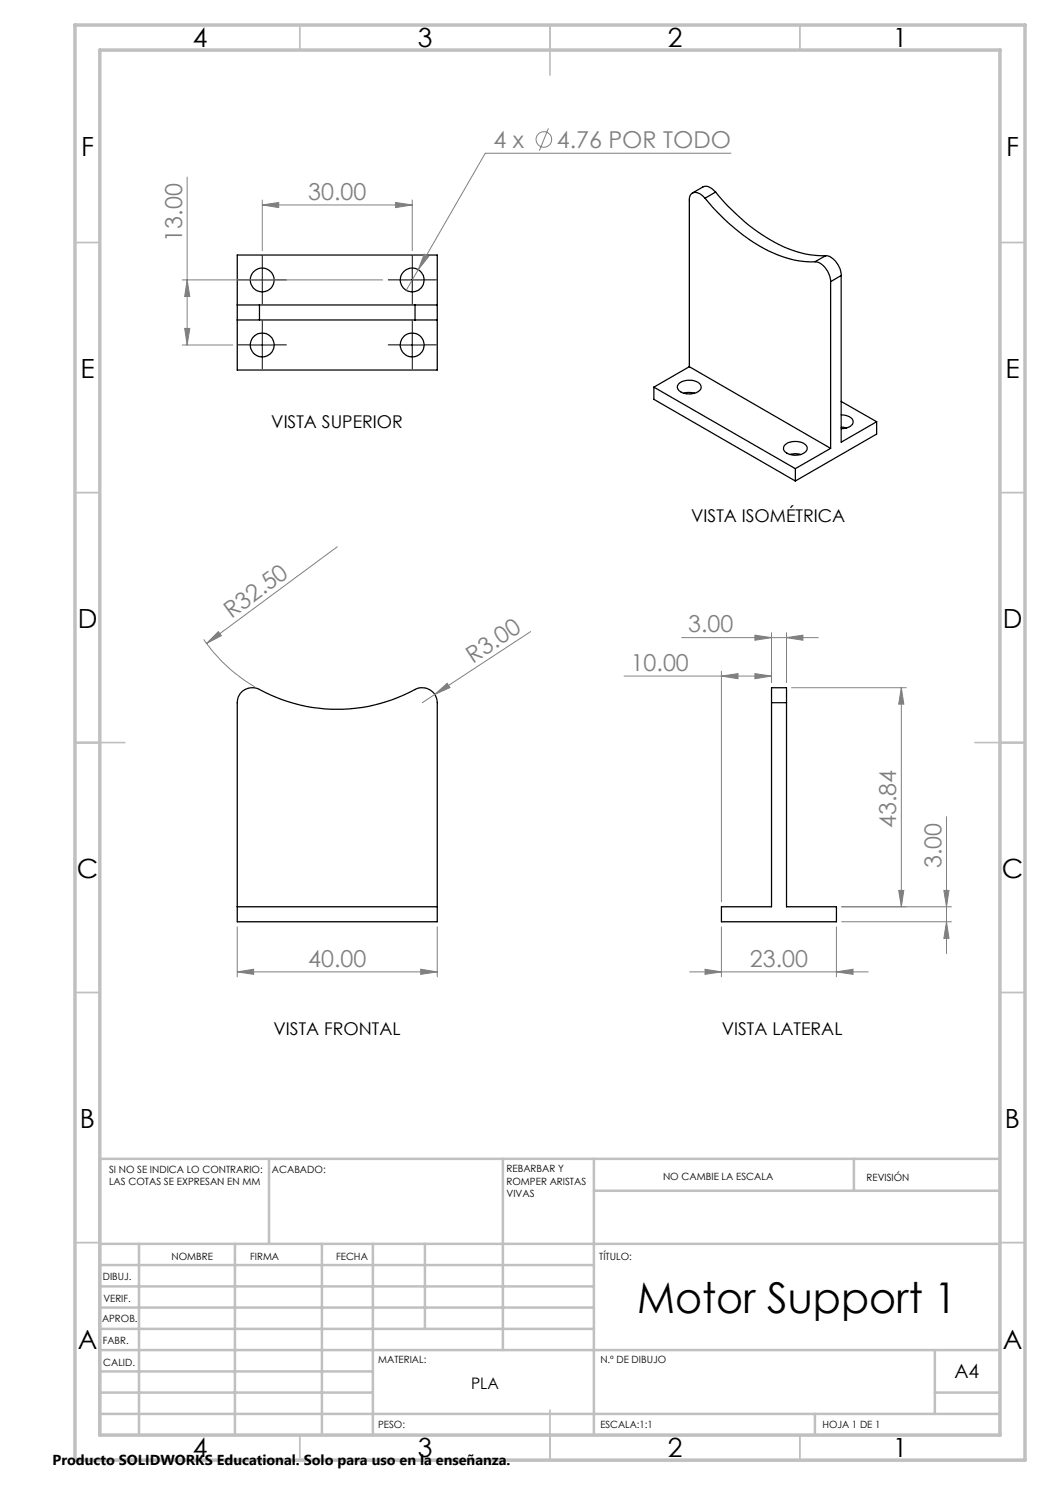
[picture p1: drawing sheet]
<svg xmlns="http://www.w3.org/2000/svg" width="210mm" height="297mm" viewBox="0 0 210 297" stroke-linecap="round" stroke-linejoin="round" font-family="sans-serif">
<g fill="none" stroke="#000" stroke-width=".25">
<path d="M141 39.6a2.26 2.26 0 0 0-2.5-1l-.4 .3-.2 .8v33.6M141 39.6a36.8 36.8 0 0 0 15.4 11.7 16.8 16.8 0 0 0 6.6 1M143.1 38.4a36.2 36.2 0 0 0 16.2 11.9l2.6 .6 3.2 .2M143.1 38.4a2.26 2.26 0 0 0-2.5-1l-2.1 1.2M143.1 38.4l-2.1 1.2M47.4 51h40.1v23h-40.1zM163 52.3a4.1 4.1 0 0 1 3.1 4M165.1 51.1a3.7 3.7 0 0 1 3 3l.1 1M165.1 51.1l-2.1 1.2M166.1 56.3v33.4M168.2 55.1v33.3l7.1-4.1M168.2 55.1l-2.1 1.2"/>
<path d="M47.4 64h4.5M47.4 61h4.5M51.9 64h31.1M51.9 61h31.1M51.9 61v3M83 64h4.5M83 61h4.5M83 61v3M130.8 77.4l28.3 16.3M130.8 77.4v2.5l28.3 16.3M135.7 76.8a3.3 3.3 0 0 1 4.4 .2 1.23 1.23 0 0 1-1.2 1.6 2.73 2.73 0 0 1-3.4-1.1zM136.8 78.6l.7-.1 1.4 .1"/>
<path d="M137.9 73.3l28.2 16.4M137.9 73.3l-7.1 4.1M157 89a3.3 3.3 0 0 1 4.3 .2 1.27 1.27 0 0 1-1.1 1.7 3.2 3.2 0 0 1-3.5-.9v-.6zM158 90.9a3.5 3.5 0 0 1 2.2 0M159.1 93.7v2.5M166.1 89.7l-7 4M168.2 83a2.19 2.19 0 0 1 2.4 1.3 2.06 2.06 0 0 1-2.4 1.4M168.2 85.4l1.1 .2M168.2 80.3l7.1 4M175.3 84.3v2.5l-16.2 9.4M48.3 138.4a3.1 3.1 0 0 1 3.6-.5 32.8 32.8 0 0 0 31.8-.3 3 3 0 0 1 3.8 2.9v43.9h-40.1v-43.9l.3-1.1zM154.3 140.5v-3h3v3"/>
<path d="M154.3 140.5v40.9h-10v3h23v-3h-10v-40.9M154.3 140.5h3M47.4 181.4h40.1"/>
<circle cx="52.4" cy="56" r="2.38"/>
<circle cx="82.4" cy="56" r="2.38"/>
<circle cx="52.4" cy="69" r="2.38"/>
<circle cx="82.4" cy="69" r="2.38"/>
</g>
<g fill="none" stroke="#808080" stroke-width=".2">
<path d="M37.4 35.4v33.6M109.7 25.7l-1.8 4.4M146.2 30.7h-49.2l-13.4 23.2M36.4 56h40.2M37.4 56l.6 3.3h-1.1zM52.5 41l3.2-.5v1zM52.5 40v10.1M52.5 41h29.9M79.1 40.5l3.3 .5-3.3 .5zM82.4 40v10.1M83.6 53.9l-2.4 4.2M84.8 50.8l.9 .5-2.1 2.6z"/>
<path d="M36.4 69h10.2M36.9 65.7h1.1l-.6 3.3zM67.5 109.4l-26.2 19.3M40.7 127.9a32.1 32.1 0 0 0 10.3 9.5M41.3 128.7l2.4-2.4 .6 .8zM87 138.9l2.4-2.2 .6 .8zM87 138.9l-2.5 1.6M106.1 126.3l-19.1 12.6M124.8 135.2h29.5M136.3 127.5h27.4M144.3 135.2l3.3-.5v1zM144.3 134.2v46.2"/>
<path d="M151 127l3.3 .5-3.3 .6zM151 134.7l3.3 .5-3.3 .5zM154.3 126.5v10M157.3 127.5l3.3-.5v1.1zM157.3 126.5v10M158.3 137.5h23M180.3 137.5l.5 3.3h-1.1zM180.3 137.5v43.9M179.7 178.1h1.1l-.5 3.3zM188.8 178.1h1l-.5 3.3zM189.3 163.3v27.4M47.4 194.4l3.3-.6v1.1z"/>
<path d="M47.4 185.4v10M47.4 194.4h40.1M84.1 193.8l3.4 .6-3.4 .5zM87.5 185.4v10M137.9 194.4h35.7M141 193.8l3.3 .6-3.3 .5zM144.3 185.4v10M167.3 194.4l3.3-.6v1.1zM167.3 185.4v10M168.3 181.4h22M168.3 184.4h22M189.3 184.4l.5 3.3h-1z"/>
<circle cx="108.8" cy="27.9" r="1.55"/>
</g>
<g fill="none" stroke="#000" stroke-width=".2" stroke-dasharray="15.2 1.3 1.3 1.3" stroke-linecap="butt">
<path d="M50 56h-2.4M52.5 53.5v-2.4M52.5 58.5v2.4M55 56h2.3M80 56h-2.4M82.5 53.5v-2.4M82.5 58.5v2.4M85 56h2.3M50 69h-2.4M52.5 66.5v-2.4M52.5 71.5v2.4M55 69h2.3"/>
<path d="M80 69h-2.4M82.5 66.5v-2.4M82.5 71.5v2.4M85 69h2.3"/>
</g>
<path d="M50 56h4.9M52.5 53.5v5M79.9 56h5M82.4 53.5v5M50 69h4.9M52.5 66.5v5M79.9 69h5M82.4 66.5v5" fill="none" stroke="#000" stroke-width=".2"/>
<g fill="none" stroke="#c0c0c0" stroke-width=".35">
<path d="M60 5v5M110 5v10M160 5v5M15 48.5h5M200 48.5h5M15 98.5h5M200 98.5h5M15 148.5h10M195 148.5h10M15 198.5h5M200 198.5h5M15 248.5h5"/>
<path d="M200 248.5h5M60 287v5M110 282v10M160 287v5"/>
</g>
<g fill="none" stroke="#c0c0c0" stroke-width=".5">
<path d="M53.8 231.8v17M100.6 231.8v38.2M118.8 231.8v55.2M118.8 238.2h81.2M170.8 231.8v6.4M200 231.8h-180v55.2M20 248.8h180M20 257.3h98.8M20 253h98.8M27.8 248.8v38.2M47 248.8v38.2M64.4 248.8v38.2"/>
<path d="M74.6 248.8v38.2M85 248.8v17M20 265.8h98.8M20 261.5h98.8M20 278.5h54.6M20 274.3h54.6M20 270h180M187 278.5h13M187 270v12.8M20 282.8h180M163 282.8v4.2"/>
</g>
<path d="M15 5h190v287h-190zM20 10h180v277h-180z" fill="none" stroke="#c0c0c0" stroke-width=".7"/>
<g fill="#808080">
<path d="M87 138.9l2.4-2.2 .6 .8z"/>
<path d="M43.7 126.3l.6 .8-3 1.6z"/>
<path d="M157.3 127.5l3.3-.5v1.1zM151 127l3.3 .5-3.3 .6zM79.1 40.5l3.3 .5-3.3 .5zM52.5 41l3.2-.5v1z"/>
<path d="M47.4 194.4l3.3-.6v1.1zM84.1 193.8l3.4 .6-3.4 .5zM141 193.8l3.3 .6-3.3 .5zM167.3 194.4l3.3-.6v1.1zM84.8 50.8l-1.2 3.1 2.1-2.6z"/>
<path d="M179.7 178.1h1.1l-.5 3.3zM180.3 137.5l.5 3.3h-1.1z"/>
<path d="M188.8 178.1h1l-.5 3.3zM189.3 184.4l.5 3.3h-1zM37.4 56l.6 3.3h-1.1zM36.9 65.7h1.1l-.6 3.3z"/>
<path d="M144.3 135.2l3.3-.5v1zM151 134.7l3.3 .5-3.3 .5z"/>
</g>
<text font-size="8.5" x="127.4" y="262.5">Motor Support 1</text>
<g font-size="5.3">
<text x="38.5" y="9.5">4</text>
<text x="83.5" y="9.5">3</text>
<text x="133.6" y="9.5">2</text>
<text x="178.6" y="9.5">1</text>
<text x="16.2" y="31.2">F</text>
<text x="201.2" y="31.2">F</text>
<text x="16.1" y="75.5">E</text>
<text x="201.1" y="75.5">E</text>
<text x="15.5" y="125.5">D</text>
<text x="200.5" y="125.5">D</text>
<text x="15.4" y="175.5">C</text>
<text x="200.4" y="175.5">C</text>
<text x="16" y="225.5">B</text>
<text x="201" y="225.5">B</text>
<text x="15.5" y="269.7">A</text>
<text x="200.5" y="269.7">A</text>
<text x="38.5" y="291.5">4</text>
<text x="83.5" y="291.5">3</text>
<text x="133.6" y="291.5">2</text>
<text x="178.6" y="291.5">1</text>
</g>
<g font-size="4.7" fill="#808080">
<text x="98.7" y="29.6">4 x</text>
<text x="111.4" y="29.6">4.76 POR TODO</text>
<text x="61.6" y="40">30.00</text>
<text x="36.4" y="48.3" transform="rotate(-90 36.4 48.3)">13.00</text>
<text x="46.3" y="123.8" transform="rotate(-37 46.3 123.8)">R32.50</text>
<text x="137.6" y="126.5">3.00</text>
<text x="94.6" y="132.7" transform="rotate(-33 94.6 132.7)">R3.00</text>
<text x="126.1" y="134.2">10.00</text>
<text x="179.3" y="165.6" transform="rotate(-90 179.3 165.6)">43.84</text>
<text x="188.3" y="173.7" transform="rotate(-90 188.3 173.7)">3.00</text>
<text x="61.6" y="193.3">40.00</text>
<text x="150" y="193.3">23.00</text>
</g>
<text font-size="3.9" x="190.9" y="275.5">A4</text>
<g font-size="3.5">
<text x="54.3" y="85.6">VISTA SUPERIOR</text>
<text x="138.2" y="104.4">VISTA ISOMÉTRICA</text>
<text x="54.7" y="207.1">VISTA FRONTAL</text>
<text x="144.4" y="207.1">VISTA LATERAL</text>
</g>
<text font-size="3.2" x="94.2" y="277.9">PLA</text>
<text font-size="2.9" x="10.5" y="292.9">Producto SOLIDWORKS Educational. Solo para uso en la enseñanza.</text>
<g font-size="2">
<text x="21.8" y="234.6">SI NO SE INDICA LO CONTRARIO:</text>
<text x="21.8" y="237.1">LAS COTAS SE EXPRESAN EN MM</text>
<text x="54.4" y="234.6">ACABADO:</text>
<text x="101.3" y="234.5">REBARBAR Y</text>
<text x="101.3" y="237">ROMPER ARISTAS</text>
<text x="101.3" y="239.5">VIVAS</text>
<text x="132.6" y="236">NO CAMBIE LA ESCALA</text>
<text x="173.3" y="236.2">REVISIÓN</text>
<text x="34.3" y="252">NOMBRE</text>
<text x="50" y="251.9">FIRMA</text>
<text x="67.2" y="251.9">FECHA</text>
<text x="119.9" y="251.9">TÍTULO:</text>
<text x="20.6" y="256.1">DIBUJ.</text>
<text x="20.7" y="260.3">VERIF.</text>
<text x="20.4" y="264.4">APROB.</text>
<text x="20.5" y="268.8">FABR.</text>
<text x="20.7" y="273.1">CALID.</text>
<text x="75.6" y="272.5">MATERIAL:</text>
<text x="120.1" y="272.5">N.º DE DIBUJO</text>
<text x="75.6" y="285.5">PESO:</text>
<text x="120.1" y="285.6">ESCALA:1:1</text>
<text x="164.5" y="285.6">HOJA 1 DE 1</text>
</g>
</svg>
